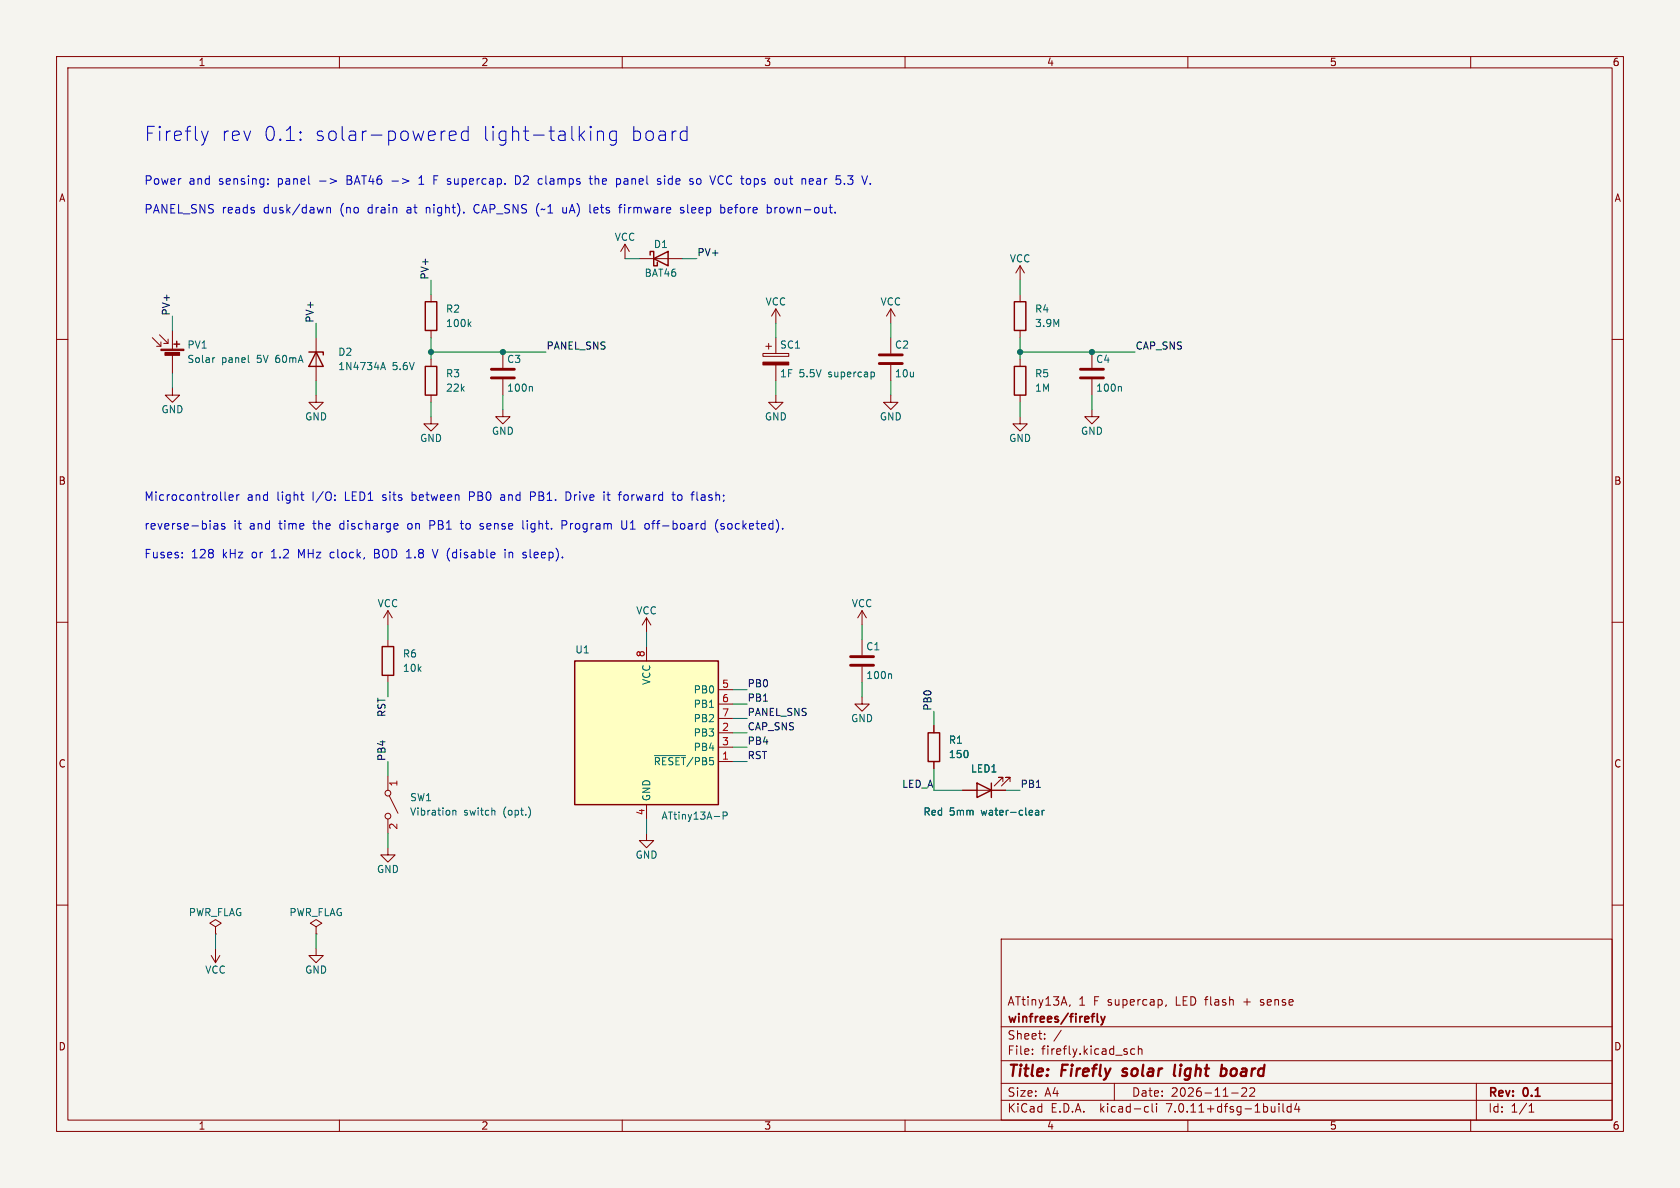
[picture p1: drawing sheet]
(kicad_sch
 (version 20230121)
 (generator eeschema)
 (paper "A4")
 (title_block
  (title "Firefly solar light board")
  (date "2026-11-22")
  (rev "0.1")
  (company "winfrees/firefly")
  (comment 1 "ATtiny13A, 1 F supercap, LED flash + sense"))
 (lib_symbols
  (symbol "Device:C"
   (pin_numbers hide)
   (pin_names
    (offset 0.254)) (in_bom yes) (on_board yes)
   (property "Reference" "C" (at 0.635 2.54 0) (effects (font (size 1.27 1.27)) (justify left)))
   (property "Value" "C" (at 0.635 -2.54 0) (effects (font (size 1.27 1.27)) (justify left)))
   (property "Footprint" "" (at 0.9652 -3.81 0) (effects (font (size 1.27 1.27)) hide))
   (property "Datasheet" "~" (at 0 0 0) (effects (font (size 1.27 1.27)) hide))
   (symbol "C_0_1"
    (polyline (pts (xy -2.032 -0.762) (xy 2.032 -0.762)) (stroke (width 0.508) (type default)) (fill (type none)))
    (polyline (pts (xy -2.032 0.762) (xy 2.032 0.762)) (stroke (width 0.508) (type default)) (fill (type none))))
   (symbol "C_1_1"
    (pin passive line (at 0 3.81 270) (length 2.794) (name "~" (effects (font (size 1.27 1.27)))) (number "1" (effects (font (size 1.27 1.27)))))
    (pin passive line (at 0 -3.81 90) (length 2.794) (name "~" (effects (font (size 1.27 1.27)))) (number "2" (effects (font (size 1.27 1.27)))))))
  (symbol "Device:C_Polarized"
   (pin_numbers hide)
   (pin_names
    (offset 0.254)) (in_bom yes) (on_board yes)
   (property "Reference" "C" (at 0.635 2.54 0) (effects (font (size 1.27 1.27)) (justify left)))
   (property "Value" "C_Polarized" (at 0.635 -2.54 0) (effects (font (size 1.27 1.27)) (justify left)))
   (property "Footprint" "" (at 0.9652 -3.81 0) (effects (font (size 1.27 1.27)) hide))
   (property "Datasheet" "~" (at 0 0 0) (effects (font (size 1.27 1.27)) hide))
   (symbol "C_Polarized_0_1"
    (rectangle (start -2.286 0.508) (end 2.286 1.016) (stroke (width 0) (type default)) (fill (type none)))
    (polyline (pts (xy -1.778 2.286) (xy -0.762 2.286)) (stroke (width 0) (type default)) (fill (type none)))
    (polyline (pts (xy -1.27 2.794) (xy -1.27 1.778)) (stroke (width 0) (type default)) (fill (type none)))
    (rectangle (start 2.286 -0.508) (end -2.286 -1.016) (stroke (width 0) (type default)) (fill (type outline))))
   (symbol "C_Polarized_1_1"
    (pin passive line (at 0 3.81 270) (length 2.794) (name "~" (effects (font (size 1.27 1.27)))) (number "1" (effects (font (size 1.27 1.27)))))
    (pin passive line (at 0 -3.81 90) (length 2.794) (name "~" (effects (font (size 1.27 1.27)))) (number "2" (effects (font (size 1.27 1.27)))))))
  (symbol "Device:D_Schottky"
   (pin_numbers hide)
   (pin_names
    (offset 1.016) hide) (in_bom yes) (on_board yes)
   (property "Reference" "D" (at 0 2.54 0) (effects (font (size 1.27 1.27))))
   (property "Value" "D_Schottky" (at 0 -2.54 0) (effects (font (size 1.27 1.27))))
   (property "Footprint" "" (at 0 0 0) (effects (font (size 1.27 1.27)) hide))
   (property "Datasheet" "~" (at 0 0 0) (effects (font (size 1.27 1.27)) hide))
   (symbol "D_Schottky_0_1"
    (polyline (pts (xy 1.27 0) (xy -1.27 0)) (stroke (width 0) (type default)) (fill (type none)))
    (polyline (pts (xy 1.27 1.27) (xy 1.27 -1.27) (xy -1.27 0) (xy 1.27 1.27)) (stroke (width 0.254) (type default)) (fill (type none)))
    (polyline (pts (xy -1.905 0.635) (xy -1.905 1.27) (xy -1.27 1.27) (xy -1.27 -1.27) (xy -0.635 -1.27) (xy -0.635 -0.635)) (stroke (width 0.254) (type default)) (fill (type none))))
   (symbol "D_Schottky_1_1"
    (pin passive line (at -3.81 0 0) (length 2.54) (name "K" (effects (font (size 1.27 1.27)))) (number "1" (effects (font (size 1.27 1.27)))))
    (pin passive line (at 3.81 0 180) (length 2.54) (name "A" (effects (font (size 1.27 1.27)))) (number "2" (effects (font (size 1.27 1.27)))))))
  (symbol "Device:D_Zener"
   (pin_numbers hide)
   (pin_names
    (offset 1.016) hide) (in_bom yes) (on_board yes)
   (property "Reference" "D" (at 0 2.54 0) (effects (font (size 1.27 1.27))))
   (property "Value" "D_Zener" (at 0 -2.54 0) (effects (font (size 1.27 1.27))))
   (property "Footprint" "" (at 0 0 0) (effects (font (size 1.27 1.27)) hide))
   (property "Datasheet" "~" (at 0 0 0) (effects (font (size 1.27 1.27)) hide))
   (symbol "D_Zener_0_1"
    (polyline (pts (xy 1.27 0) (xy -1.27 0)) (stroke (width 0) (type default)) (fill (type none)))
    (polyline (pts (xy -1.27 -1.27) (xy -1.27 1.27) (xy -0.762 1.27)) (stroke (width 0.254) (type default)) (fill (type none)))
    (polyline (pts (xy 1.27 -1.27) (xy 1.27 1.27) (xy -1.27 0) (xy 1.27 -1.27)) (stroke (width 0.254) (type default)) (fill (type none))))
   (symbol "D_Zener_1_1"
    (pin passive line (at -3.81 0 0) (length 2.54) (name "K" (effects (font (size 1.27 1.27)))) (number "1" (effects (font (size 1.27 1.27)))))
    (pin passive line (at 3.81 0 180) (length 2.54) (name "A" (effects (font (size 1.27 1.27)))) (number "2" (effects (font (size 1.27 1.27)))))))
  (symbol "Device:LED"
   (pin_numbers hide)
   (pin_names
    (offset 1.016) hide) (in_bom yes) (on_board yes)
   (property "Reference" "D" (at 0 2.54 0) (effects (font (size 1.27 1.27))))
   (property "Value" "LED" (at 0 -2.54 0) (effects (font (size 1.27 1.27))))
   (property "Footprint" "" (at 0 0 0) (effects (font (size 1.27 1.27)) hide))
   (property "Datasheet" "~" (at 0 0 0) (effects (font (size 1.27 1.27)) hide))
   (symbol "LED_0_1"
    (polyline (pts (xy -1.27 -1.27) (xy -1.27 1.27)) (stroke (width 0.254) (type default)) (fill (type none)))
    (polyline (pts (xy -1.27 0) (xy 1.27 0)) (stroke (width 0) (type default)) (fill (type none)))
    (polyline (pts (xy 1.27 -1.27) (xy 1.27 1.27) (xy -1.27 0) (xy 1.27 -1.27)) (stroke (width 0.254) (type default)) (fill (type none)))
    (polyline (pts (xy -3.048 -0.762) (xy -4.572 -2.286) (xy -3.81 -2.286) (xy -4.572 -2.286) (xy -4.572 -1.524)) (stroke (width 0) (type default)) (fill (type none)))
    (polyline (pts (xy -1.778 -0.762) (xy -3.302 -2.286) (xy -2.54 -2.286) (xy -3.302 -2.286) (xy -3.302 -1.524)) (stroke (width 0) (type default)) (fill (type none))))
   (symbol "LED_1_1"
    (pin passive line (at -3.81 0 0) (length 2.54) (name "K" (effects (font (size 1.27 1.27)))) (number "1" (effects (font (size 1.27 1.27)))))
    (pin passive line (at 3.81 0 180) (length 2.54) (name "A" (effects (font (size 1.27 1.27)))) (number "2" (effects (font (size 1.27 1.27)))))))
  (symbol "Device:R"
   (pin_numbers hide)
   (pin_names
    (offset 0)) (in_bom yes) (on_board yes)
   (property "Reference" "R" (at 2.032 0 90) (effects (font (size 1.27 1.27))))
   (property "Value" "R" (at 0 0 90) (effects (font (size 1.27 1.27))))
   (property "Footprint" "" (at -1.778 0 90) (effects (font (size 1.27 1.27)) hide))
   (property "Datasheet" "~" (at 0 0 0) (effects (font (size 1.27 1.27)) hide))
   (symbol "R_0_1"
    (rectangle (start -1.016 -2.54) (end 1.016 2.54) (stroke (width 0.254) (type default)) (fill (type none))))
   (symbol "R_1_1"
    (pin passive line (at 0 3.81 270) (length 1.27) (name "~" (effects (font (size 1.27 1.27)))) (number "1" (effects (font (size 1.27 1.27)))))
    (pin passive line (at 0 -3.81 90) (length 1.27) (name "~" (effects (font (size 1.27 1.27)))) (number "2" (effects (font (size 1.27 1.27)))))))
  (symbol "Device:Solar_Cell"
   (pin_numbers hide)
   (pin_names
    (offset 0) hide) (in_bom yes) (on_board yes)
   (property "Reference" "SC" (at 2.54 2.54 0) (effects (font (size 1.27 1.27)) (justify left)))
   (property "Value" "Solar_Cell" (at 2.54 0 0) (effects (font (size 1.27 1.27)) (justify left)))
   (property "Footprint" "" (at 0 1.524 90) (effects (font (size 1.27 1.27)) hide))
   (property "Datasheet" "~" (at 0 1.524 90) (effects (font (size 1.27 1.27)) hide))
   (symbol "Solar_Cell_0_1"
    (rectangle (start -2.032 1.778) (end 2.032 1.524) (stroke (width 0) (type default)) (fill (type outline)))
    (rectangle (start -1.3208 1.1938) (end 1.27 0.6858) (stroke (width 0) (type default)) (fill (type outline)))
    (polyline (pts (xy -2.032 2.286) (xy -3.556 3.81)) (stroke (width 0) (type default)) (fill (type none)))
    (polyline (pts (xy -0.762 2.794) (xy -2.286 4.318)) (stroke (width 0) (type default)) (fill (type none)))
    (polyline (pts (xy 0 0.762) (xy 0 0)) (stroke (width 0) (type default)) (fill (type none)))
    (polyline (pts (xy 0 1.778) (xy 0 2.54)) (stroke (width 0) (type default)) (fill (type none)))
    (polyline (pts (xy 0.254 2.667) (xy 1.27 2.667)) (stroke (width 0.254) (type default)) (fill (type none)))
    (polyline (pts (xy 0.762 3.175) (xy 0.762 2.159)) (stroke (width 0.254) (type default)) (fill (type none)))
    (polyline (pts (xy -2.032 3.048) (xy -2.032 2.286) (xy -2.794 2.286)) (stroke (width 0) (type default)) (fill (type none)))
    (polyline (pts (xy -0.762 3.556) (xy -0.762 2.794) (xy -1.524 2.794)) (stroke (width 0) (type default)) (fill (type none))))
   (symbol "Solar_Cell_1_1"
    (pin passive line (at 0 5.08 270) (length 2.54) (name "+" (effects (font (size 1.27 1.27)))) (number "1" (effects (font (size 1.27 1.27)))))
    (pin passive line (at 0 -2.54 90) (length 2.54) (name "-" (effects (font (size 1.27 1.27)))) (number "2" (effects (font (size 1.27 1.27)))))))
  (symbol "MCU_Microchip_ATtiny:ATtiny13A-P" (in_bom yes) (on_board yes)
   (property "Reference" "U" (at -12.7 13.97 0) (effects (font (size 1.27 1.27)) (justify left bottom)))
   (property "Value" "ATtiny13A-P" (at 2.54 -13.97 0) (effects (font (size 1.27 1.27)) (justify left top)))
   (property "Footprint" "Package_DIP:DIP-8_W7.62mm" (at 0 0 0) (effects (font (size 1.27 1.27) italic) hide))
   (property "Datasheet" "http://ww1.microchip.com/downloads/en/DeviceDoc/doc8126.pdf" (at 0 0 0) (effects (font (size 1.27 1.27)) hide))
   (symbol "ATtiny13A-P_0_1"
    (rectangle (start -12.7 -12.7) (end 12.7 12.7) (stroke (width 0.254) (type default)) (fill (type background))))
   (symbol "ATtiny13A-P_1_1"
    (pin bidirectional line (at 15.24 -5.08 180) (length 2.54) (name "~{RESET}/PB5" (effects (font (size 1.27 1.27)))) (number "1" (effects (font (size 1.27 1.27)))))
    (pin bidirectional line (at 15.24 0 180) (length 2.54) (name "PB3" (effects (font (size 1.27 1.27)))) (number "2" (effects (font (size 1.27 1.27)))))
    (pin bidirectional line (at 15.24 -2.54 180) (length 2.54) (name "PB4" (effects (font (size 1.27 1.27)))) (number "3" (effects (font (size 1.27 1.27)))))
    (pin power_in line (at 0 -15.24 90) (length 2.54) (name "GND" (effects (font (size 1.27 1.27)))) (number "4" (effects (font (size 1.27 1.27)))))
    (pin bidirectional line (at 15.24 7.62 180) (length 2.54) (name "PB0" (effects (font (size 1.27 1.27)))) (number "5" (effects (font (size 1.27 1.27)))))
    (pin bidirectional line (at 15.24 5.08 180) (length 2.54) (name "PB1" (effects (font (size 1.27 1.27)))) (number "6" (effects (font (size 1.27 1.27)))))
    (pin bidirectional line (at 15.24 2.54 180) (length 2.54) (name "PB2" (effects (font (size 1.27 1.27)))) (number "7" (effects (font (size 1.27 1.27)))))
    (pin power_in line (at 0 15.24 270) (length 2.54) (name "VCC" (effects (font (size 1.27 1.27)))) (number "8" (effects (font (size 1.27 1.27)))))))
  (symbol "Switch:SW_SPST"
   (pin_names
    (offset 0) hide) (in_bom yes) (on_board yes)
   (property "Reference" "SW" (at 0 3.175 0) (effects (font (size 1.27 1.27))))
   (property "Value" "SW_SPST" (at 0 -2.54 0) (effects (font (size 1.27 1.27))))
   (property "Footprint" "" (at 0 0 0) (effects (font (size 1.27 1.27)) hide))
   (property "Datasheet" "~" (at 0 0 0) (effects (font (size 1.27 1.27)) hide))
   (symbol "SW_SPST_0_0"
    (circle (center -2.032 0) (radius 0.508) (stroke (width 0) (type default)) (fill (type none)))
    (polyline (pts (xy -1.524 0.254) (xy 1.524 1.778)) (stroke (width 0) (type default)) (fill (type none)))
    (circle (center 2.032 0) (radius 0.508) (stroke (width 0) (type default)) (fill (type none))))
   (symbol "SW_SPST_1_1"
    (pin passive line (at -5.08 0 0) (length 2.54) (name "A" (effects (font (size 1.27 1.27)))) (number "1" (effects (font (size 1.27 1.27)))))
    (pin passive line (at 5.08 0 180) (length 2.54) (name "B" (effects (font (size 1.27 1.27)))) (number "2" (effects (font (size 1.27 1.27)))))))
  (symbol "power:GND"
   (power)
   (pin_names
    (offset 0)) (in_bom yes) (on_board yes)
   (property "Reference" "#PWR" (at 0 -6.35 0) (effects (font (size 1.27 1.27)) hide))
   (property "Value" "GND" (at 0 -3.81 0) (effects (font (size 1.27 1.27))))
   (property "Footprint" "" (at 0 0 0) (effects (font (size 1.27 1.27)) hide))
   (property "Datasheet" "" (at 0 0 0) (effects (font (size 1.27 1.27)) hide))
   (symbol "GND_0_1"
    (polyline (pts (xy 0 0) (xy 0 -1.27) (xy 1.27 -1.27) (xy 0 -2.54) (xy -1.27 -1.27) (xy 0 -1.27)) (stroke (width 0) (type default)) (fill (type none))))
   (symbol "GND_1_1"
    (pin power_in line (at 0 0 270) (length 0) hide (name "GND" (effects (font (size 1.27 1.27)))) (number "1" (effects (font (size 1.27 1.27)))))))
  (symbol "power:PWR_FLAG"
   (power)
   (pin_numbers hide)
   (pin_names
    (offset 0) hide) (in_bom yes) (on_board yes)
   (property "Reference" "#FLG" (at 0 1.905 0) (effects (font (size 1.27 1.27)) hide))
   (property "Value" "PWR_FLAG" (at 0 3.81 0) (effects (font (size 1.27 1.27))))
   (property "Footprint" "" (at 0 0 0) (effects (font (size 1.27 1.27)) hide))
   (property "Datasheet" "~" (at 0 0 0) (effects (font (size 1.27 1.27)) hide))
   (symbol "PWR_FLAG_0_0"
    (pin power_out line (at 0 0 90) (length 0) (name "pwr" (effects (font (size 1.27 1.27)))) (number "1" (effects (font (size 1.27 1.27))))))
   (symbol "PWR_FLAG_0_1"
    (polyline (pts (xy 0 0) (xy 0 1.27) (xy -1.016 1.905) (xy 0 2.54) (xy 1.016 1.905) (xy 0 1.27)) (stroke (width 0) (type default)) (fill (type none)))))
  (symbol "power:VCC"
   (power)
   (pin_names
    (offset 0)) (in_bom yes) (on_board yes)
   (property "Reference" "#PWR" (at 0 -3.81 0) (effects (font (size 1.27 1.27)) hide))
   (property "Value" "VCC" (at 0 3.81 0) (effects (font (size 1.27 1.27))))
   (property "Footprint" "" (at 0 0 0) (effects (font (size 1.27 1.27)) hide))
   (property "Datasheet" "" (at 0 0 0) (effects (font (size 1.27 1.27)) hide))
   (symbol "VCC_0_1"
    (polyline (pts (xy -0.762 1.27) (xy 0 2.54)) (stroke (width 0) (type default)) (fill (type none)))
    (polyline (pts (xy 0 0) (xy 0 2.54)) (stroke (width 0) (type default)) (fill (type none)))
    (polyline (pts (xy 0 2.54) (xy 0.762 1.27)) (stroke (width 0) (type default)) (fill (type none))))
   (symbol "VCC_1_1"
    (pin power_in line (at 0 0 90) (length 0) hide (name "VCC" (effects (font (size 1.27 1.27)))) (number "1" (effects (font (size 1.27 1.27))))))))
 (symbol
  (lib_id "Device:Solar_Cell") (at 30.48 63.5 0) (unit 1) (in_bom yes) (on_board yes) (dnp no)
  (property "Reference" "PV1" (at 33.02 60.96 0) (effects (font (size 1.27 1.27)) (justify left)))
  (property "Value" "Solar panel 5V 60mA" (at 33.02 63.5 0) (effects (font (size 1.27 1.27)) (justify left)))
  (property "Footprint" "Connector_PinHeader_2.54mm:PinHeader_1x02_P2.54mm_Vertical" (at 30.48 61.98 0) (effects (font (size 1.27 1.27)) hide))
  (property "Datasheet" "" (at 30.48 61.98 0) (effects (font (size 1.27 1.27)) hide)) (pin "1") (pin "2"))
 (wire (pts (xy 30.48 58.42) (xy 30.48 55.88)) (stroke (width 0) (type default)))
 (label "PV+" (at 30.48 55.88 90) (fields_autoplaced) (effects (font (size 1.27 1.27)) (justify left bottom)))
 (wire (pts (xy 30.48 66.04) (xy 30.48 68.58)) (stroke (width 0) (type default)))
 (symbol
  (lib_id "power:GND") (at 30.48 68.58 0) (unit 1) (in_bom no) (on_board no) (dnp no)
  (property "Reference" "#PWR01" (at 30.48 74.93 0) (effects (font (size 1.27 1.27)) hide))
  (property "Value" "GND" (at 30.48 72.39 0) (effects (font (size 1.27 1.27))))
  (property "Footprint" "" (at 30.48 68.58 0) (effects (font (size 1.27 1.27)) hide))
  (property "Datasheet" "" (at 30.48 68.58 0) (effects (font (size 1.27 1.27)) hide)) (pin "1"))
 (symbol
  (lib_id "Device:D_Zener") (at 55.88 63.5 270) (unit 1) (in_bom yes) (on_board yes) (dnp no)
  (property "Reference" "D2" (at 59.69 62.23 90) (effects (font (size 1.27 1.27)) (justify left)))
  (property "Value" "1N4734A 5.6V" (at 59.69 64.77 90) (effects (font (size 1.27 1.27)) (justify left)))
  (property "Footprint" "Diode_THT:D_DO-41_SOD81_P10.16mm_Horizontal" (at 55.88 63.5 90) (effects (font (size 1.27 1.27)) hide))
  (property "Datasheet" "" (at 55.88 63.5 90) (effects (font (size 1.27 1.27)) hide)) (pin "1") (pin "2"))
 (wire (pts (xy 55.88 59.69) (xy 55.88 57.15)) (stroke (width 0) (type default)))
 (label "PV+" (at 55.88 57.15 90) (fields_autoplaced) (effects (font (size 1.27 1.27)) (justify left bottom)))
 (wire (pts (xy 55.88 67.31) (xy 55.88 69.85)) (stroke (width 0) (type default)))
 (symbol
  (lib_id "power:GND") (at 55.88 69.85 0) (unit 1) (in_bom no) (on_board no) (dnp no)
  (property "Reference" "#PWR02" (at 55.88 76.2 0) (effects (font (size 1.27 1.27)) hide))
  (property "Value" "GND" (at 55.88 73.66 0) (effects (font (size 1.27 1.27))))
  (property "Footprint" "" (at 55.88 69.85 0) (effects (font (size 1.27 1.27)) hide))
  (property "Datasheet" "" (at 55.88 69.85 0) (effects (font (size 1.27 1.27)) hide)) (pin "1"))
 (symbol
  (lib_id "Device:R") (at 76.2 55.88 0) (unit 1) (in_bom yes) (on_board yes) (dnp no)
  (property "Reference" "R2" (at 78.74 54.61 0) (effects (font (size 1.27 1.27)) (justify left)))
  (property "Value" "100k" (at 78.74 57.15 0) (effects (font (size 1.27 1.27)) (justify left)))
  (property "Footprint" "Resistor_THT:R_Axial_DIN0207_L6.3mm_D2.5mm_P7.62mm_Horizontal" (at 74.42 55.88 0) (effects (font (size 1.27 1.27)) hide))
  (property "Datasheet" "" (at 76.2 55.88 0) (effects (font (size 1.27 1.27)) hide)) (pin "1") (pin "2"))
 (wire (pts (xy 76.2 52.07) (xy 76.2 49.53)) (stroke (width 0) (type default)))
 (label "PV+" (at 76.2 49.53 90) (fields_autoplaced) (effects (font (size 1.27 1.27)) (justify left bottom)))
 (symbol
  (lib_id "Device:R") (at 76.2 67.31 0) (unit 1) (in_bom yes) (on_board yes) (dnp no)
  (property "Reference" "R3" (at 78.74 66.04 0) (effects (font (size 1.27 1.27)) (justify left)))
  (property "Value" "22k" (at 78.74 68.58 0) (effects (font (size 1.27 1.27)) (justify left)))
  (property "Footprint" "Resistor_THT:R_Axial_DIN0207_L6.3mm_D2.5mm_P7.62mm_Horizontal" (at 74.42 67.31 0) (effects (font (size 1.27 1.27)) hide))
  (property "Datasheet" "" (at 76.2 67.31 0) (effects (font (size 1.27 1.27)) hide)) (pin "1") (pin "2"))
 (wire (pts (xy 76.2 71.12) (xy 76.2 73.66)) (stroke (width 0) (type default)))
 (symbol
  (lib_id "power:GND") (at 76.2 73.66 0) (unit 1) (in_bom no) (on_board no) (dnp no)
  (property "Reference" "#PWR03" (at 76.2 80.01 0) (effects (font (size 1.27 1.27)) hide))
  (property "Value" "GND" (at 76.2 77.47 0) (effects (font (size 1.27 1.27))))
  (property "Footprint" "" (at 76.2 73.66 0) (effects (font (size 1.27 1.27)) hide))
  (property "Datasheet" "" (at 76.2 73.66 0) (effects (font (size 1.27 1.27)) hide)) (pin "1"))
 (symbol
  (lib_id "Device:C") (at 88.9 66.04 0) (unit 1) (in_bom yes) (on_board yes) (dnp no)
  (property "Reference" "C3" (at 89.54 63.5 0) (effects (font (size 1.27 1.27)) (justify left)))
  (property "Value" "100n" (at 89.54 68.58 0) (effects (font (size 1.27 1.27)) (justify left)))
  (property "Footprint" "Capacitor_THT:C_Disc_D3.0mm_W2.0mm_P2.50mm" (at 89.87 69.85 0) (effects (font (size 1.27 1.27)) hide))
  (property "Datasheet" "" (at 88.9 66.04 0) (effects (font (size 1.27 1.27)) hide)) (pin "1") (pin "2"))
 (wire (pts (xy 88.9 69.85) (xy 88.9 72.39)) (stroke (width 0) (type default)))
 (symbol
  (lib_id "power:GND") (at 88.9 72.39 0) (unit 1) (in_bom no) (on_board no) (dnp no)
  (property "Reference" "#PWR04" (at 88.9 78.74 0) (effects (font (size 1.27 1.27)) hide))
  (property "Value" "GND" (at 88.9 76.2 0) (effects (font (size 1.27 1.27))))
  (property "Footprint" "" (at 88.9 72.39 0) (effects (font (size 1.27 1.27)) hide))
  (property "Datasheet" "" (at 88.9 72.39 0) (effects (font (size 1.27 1.27)) hide)) (pin "1"))
 (symbol
  (lib_id "Device:D_Schottky") (at 116.84 45.72 0) (unit 1) (in_bom yes) (on_board yes) (dnp no)
  (property "Reference" "D1" (at 116.84 43.18 0) (effects (font (size 1.27 1.27))))
  (property "Value" "BAT46" (at 116.84 48.26 0) (effects (font (size 1.27 1.27))))
  (property "Footprint" "Diode_THT:D_DO-35_SOD27_P7.62mm_Horizontal" (at 116.84 45.72 0) (effects (font (size 1.27 1.27)) hide))
  (property "Datasheet" "" (at 116.84 45.72 0) (effects (font (size 1.27 1.27)) hide)) (pin "1") (pin "2"))
 (wire (pts (xy 113.03 45.72) (xy 110.49 45.72)) (stroke (width 0) (type default)))
 (symbol
  (lib_id "power:VCC") (at 110.49 45.72 0) (unit 1) (in_bom no) (on_board no) (dnp no)
  (property "Reference" "#PWR05" (at 110.49 49.53 0) (effects (font (size 1.27 1.27)) hide))
  (property "Value" "VCC" (at 110.49 41.91 0) (effects (font (size 1.27 1.27))))
  (property "Footprint" "" (at 110.49 45.72 0) (effects (font (size 1.27 1.27)) hide))
  (property "Datasheet" "" (at 110.49 45.72 0) (effects (font (size 1.27 1.27)) hide)) (pin "1"))
 (wire (pts (xy 120.65 45.72) (xy 123.19 45.72)) (stroke (width 0) (type default)))
 (label "PV+" (at 123.19 45.72 0) (fields_autoplaced) (effects (font (size 1.27 1.27)) (justify left bottom)))
 (symbol
  (lib_id "Device:C_Polarized") (at 137.16 63.5 0) (unit 1) (in_bom yes) (on_board yes) (dnp no)
  (property "Reference" "SC1" (at 137.79 60.96 0) (effects (font (size 1.27 1.27)) (justify left)))
  (property "Value" "1F 5.5V supercap" (at 137.79 66.04 0) (effects (font (size 1.27 1.27)) (justify left)))
  (property "Footprint" "firefly:SuperCap_Coin_Vertical_D19.2mm_W4.8mm_P5.00mm" (at 138.13 67.31 0) (effects (font (size 1.27 1.27)) hide))
  (property "Datasheet" "" (at 137.16 63.5 0) (effects (font (size 1.27 1.27)) hide)) (pin "1") (pin "2"))
 (wire (pts (xy 137.16 59.69) (xy 137.16 57.15)) (stroke (width 0) (type default)))
 (symbol
  (lib_id "power:VCC") (at 137.16 57.15 0) (unit 1) (in_bom no) (on_board no) (dnp no)
  (property "Reference" "#PWR06" (at 137.16 60.96 0) (effects (font (size 1.27 1.27)) hide))
  (property "Value" "VCC" (at 137.16 53.34 0) (effects (font (size 1.27 1.27))))
  (property "Footprint" "" (at 137.16 57.15 0) (effects (font (size 1.27 1.27)) hide))
  (property "Datasheet" "" (at 137.16 57.15 0) (effects (font (size 1.27 1.27)) hide)) (pin "1"))
 (wire (pts (xy 137.16 67.31) (xy 137.16 69.85)) (stroke (width 0) (type default)))
 (symbol
  (lib_id "power:GND") (at 137.16 69.85 0) (unit 1) (in_bom no) (on_board no) (dnp no)
  (property "Reference" "#PWR07" (at 137.16 76.2 0) (effects (font (size 1.27 1.27)) hide))
  (property "Value" "GND" (at 137.16 73.66 0) (effects (font (size 1.27 1.27))))
  (property "Footprint" "" (at 137.16 69.85 0) (effects (font (size 1.27 1.27)) hide))
  (property "Datasheet" "" (at 137.16 69.85 0) (effects (font (size 1.27 1.27)) hide)) (pin "1"))
 (symbol
  (lib_id "Device:C") (at 157.48 63.5 0) (unit 1) (in_bom yes) (on_board yes) (dnp no)
  (property "Reference" "C2" (at 158.11 60.96 0) (effects (font (size 1.27 1.27)) (justify left)))
  (property "Value" "10u" (at 158.11 66.04 0) (effects (font (size 1.27 1.27)) (justify left)))
  (property "Footprint" "Capacitor_THT:C_Disc_D5.0mm_W2.5mm_P5.00mm" (at 158.45 67.31 0) (effects (font (size 1.27 1.27)) hide))
  (property "Datasheet" "" (at 157.48 63.5 0) (effects (font (size 1.27 1.27)) hide)) (pin "1") (pin "2"))
 (wire (pts (xy 157.48 59.69) (xy 157.48 57.15)) (stroke (width 0) (type default)))
 (symbol
  (lib_id "power:VCC") (at 157.48 57.15 0) (unit 1) (in_bom no) (on_board no) (dnp no)
  (property "Reference" "#PWR08" (at 157.48 60.96 0) (effects (font (size 1.27 1.27)) hide))
  (property "Value" "VCC" (at 157.48 53.34 0) (effects (font (size 1.27 1.27))))
  (property "Footprint" "" (at 157.48 57.15 0) (effects (font (size 1.27 1.27)) hide))
  (property "Datasheet" "" (at 157.48 57.15 0) (effects (font (size 1.27 1.27)) hide)) (pin "1"))
 (wire (pts (xy 157.48 67.31) (xy 157.48 69.85)) (stroke (width 0) (type default)))
 (symbol
  (lib_id "power:GND") (at 157.48 69.85 0) (unit 1) (in_bom no) (on_board no) (dnp no)
  (property "Reference" "#PWR09" (at 157.48 76.2 0) (effects (font (size 1.27 1.27)) hide))
  (property "Value" "GND" (at 157.48 73.66 0) (effects (font (size 1.27 1.27))))
  (property "Footprint" "" (at 157.48 69.85 0) (effects (font (size 1.27 1.27)) hide))
  (property "Datasheet" "" (at 157.48 69.85 0) (effects (font (size 1.27 1.27)) hide)) (pin "1"))
 (symbol
  (lib_id "Device:R") (at 180.34 55.88 0) (unit 1) (in_bom yes) (on_board yes) (dnp no)
  (property "Reference" "R4" (at 182.88 54.61 0) (effects (font (size 1.27 1.27)) (justify left)))
  (property "Value" "3.9M" (at 182.88 57.15 0) (effects (font (size 1.27 1.27)) (justify left)))
  (property "Footprint" "Resistor_THT:R_Axial_DIN0207_L6.3mm_D2.5mm_P7.62mm_Horizontal" (at 178.56 55.88 0) (effects (font (size 1.27 1.27)) hide))
  (property "Datasheet" "" (at 180.34 55.88 0) (effects (font (size 1.27 1.27)) hide)) (pin "1") (pin "2"))
 (wire (pts (xy 180.34 52.07) (xy 180.34 49.53)) (stroke (width 0) (type default)))
 (symbol
  (lib_id "power:VCC") (at 180.34 49.53 0) (unit 1) (in_bom no) (on_board no) (dnp no)
  (property "Reference" "#PWR10" (at 180.34 53.34 0) (effects (font (size 1.27 1.27)) hide))
  (property "Value" "VCC" (at 180.34 45.72 0) (effects (font (size 1.27 1.27))))
  (property "Footprint" "" (at 180.34 49.53 0) (effects (font (size 1.27 1.27)) hide))
  (property "Datasheet" "" (at 180.34 49.53 0) (effects (font (size 1.27 1.27)) hide)) (pin "1"))
 (symbol
  (lib_id "Device:R") (at 180.34 67.31 0) (unit 1) (in_bom yes) (on_board yes) (dnp no)
  (property "Reference" "R5" (at 182.88 66.04 0) (effects (font (size 1.27 1.27)) (justify left)))
  (property "Value" "1M" (at 182.88 68.58 0) (effects (font (size 1.27 1.27)) (justify left)))
  (property "Footprint" "Resistor_THT:R_Axial_DIN0207_L6.3mm_D2.5mm_P7.62mm_Horizontal" (at 178.56 67.31 0) (effects (font (size 1.27 1.27)) hide))
  (property "Datasheet" "" (at 180.34 67.31 0) (effects (font (size 1.27 1.27)) hide)) (pin "1") (pin "2"))
 (wire (pts (xy 180.34 71.12) (xy 180.34 73.66)) (stroke (width 0) (type default)))
 (symbol
  (lib_id "power:GND") (at 180.34 73.66 0) (unit 1) (in_bom no) (on_board no) (dnp no)
  (property "Reference" "#PWR11" (at 180.34 80.01 0) (effects (font (size 1.27 1.27)) hide))
  (property "Value" "GND" (at 180.34 77.47 0) (effects (font (size 1.27 1.27))))
  (property "Footprint" "" (at 180.34 73.66 0) (effects (font (size 1.27 1.27)) hide))
  (property "Datasheet" "" (at 180.34 73.66 0) (effects (font (size 1.27 1.27)) hide)) (pin "1"))
 (symbol
  (lib_id "Device:C") (at 193.04 66.04 0) (unit 1) (in_bom yes) (on_board yes) (dnp no)
  (property "Reference" "C4" (at 193.67 63.5 0) (effects (font (size 1.27 1.27)) (justify left)))
  (property "Value" "100n" (at 193.67 68.58 0) (effects (font (size 1.27 1.27)) (justify left)))
  (property "Footprint" "Capacitor_THT:C_Disc_D3.0mm_W2.0mm_P2.50mm" (at 194.01 69.85 0) (effects (font (size 1.27 1.27)) hide))
  (property "Datasheet" "" (at 193.04 66.04 0) (effects (font (size 1.27 1.27)) hide)) (pin "1") (pin "2"))
 (wire (pts (xy 193.04 69.85) (xy 193.04 72.39)) (stroke (width 0) (type default)))
 (symbol
  (lib_id "power:GND") (at 193.04 72.39 0) (unit 1) (in_bom no) (on_board no) (dnp no)
  (property "Reference" "#PWR12" (at 193.04 78.74 0) (effects (font (size 1.27 1.27)) hide))
  (property "Value" "GND" (at 193.04 76.2 0) (effects (font (size 1.27 1.27))))
  (property "Footprint" "" (at 193.04 72.39 0) (effects (font (size 1.27 1.27)) hide))
  (property "Datasheet" "" (at 193.04 72.39 0) (effects (font (size 1.27 1.27)) hide)) (pin "1"))
 (symbol
  (lib_id "MCU_Microchip_ATtiny:ATtiny13A-P") (at 114.3 129.54 0) (unit 1) (in_bom yes) (on_board yes) (dnp no)
  (property "Reference" "U1" (at 101.6 115.57 0) (effects (font (size 1.27 1.27)) (justify left bottom)))
  (property "Value" "ATtiny13A-P" (at 116.84 143.51 0) (effects (font (size 1.27 1.27)) (justify left top)))
  (property "Footprint" "Package_DIP:DIP-8_W7.62mm_Socket" (at 114.3 129.54 0) (effects (font (size 1.27 1.27)) hide))
  (property "Datasheet" "" (at 114.3 129.54 0) (effects (font (size 1.27 1.27)) hide)) (pin "1") (pin "2") (pin "3") (pin "4") (pin "5") (pin "6") (pin "7") (pin "8"))
 (wire (pts (xy 129.54 134.62) (xy 132.08 134.62)) (stroke (width 0) (type default)))
 (label "RST" (at 132.08 134.62 0) (fields_autoplaced) (effects (font (size 1.27 1.27)) (justify left bottom)))
 (wire (pts (xy 129.54 129.54) (xy 132.08 129.54)) (stroke (width 0) (type default)))
 (label "CAP_SNS" (at 132.08 129.54 0) (fields_autoplaced) (effects (font (size 1.27 1.27)) (justify left bottom)))
 (wire (pts (xy 129.54 132.08) (xy 132.08 132.08)) (stroke (width 0) (type default)))
 (label "PB4" (at 132.08 132.08 0) (fields_autoplaced) (effects (font (size 1.27 1.27)) (justify left bottom)))
 (wire (pts (xy 114.3 144.78) (xy 114.3 147.32)) (stroke (width 0) (type default)))
 (symbol
  (lib_id "power:GND") (at 114.3 147.32 0) (unit 1) (in_bom no) (on_board no) (dnp no)
  (property "Reference" "#PWR13" (at 114.3 153.67 0) (effects (font (size 1.27 1.27)) hide))
  (property "Value" "GND" (at 114.3 151.13 0) (effects (font (size 1.27 1.27))))
  (property "Footprint" "" (at 114.3 147.32 0) (effects (font (size 1.27 1.27)) hide))
  (property "Datasheet" "" (at 114.3 147.32 0) (effects (font (size 1.27 1.27)) hide)) (pin "1"))
 (wire (pts (xy 129.54 121.92) (xy 132.08 121.92)) (stroke (width 0) (type default)))
 (label "PB0" (at 132.08 121.92 0) (fields_autoplaced) (effects (font (size 1.27 1.27)) (justify left bottom)))
 (wire (pts (xy 129.54 124.46) (xy 132.08 124.46)) (stroke (width 0) (type default)))
 (label "PB1" (at 132.08 124.46 0) (fields_autoplaced) (effects (font (size 1.27 1.27)) (justify left bottom)))
 (wire (pts (xy 129.54 127) (xy 132.08 127)) (stroke (width 0) (type default)))
 (label "PANEL_SNS" (at 132.08 127 0) (fields_autoplaced) (effects (font (size 1.27 1.27)) (justify left bottom)))
 (wire (pts (xy 114.3 114.3) (xy 114.3 111.76)) (stroke (width 0) (type default)))
 (symbol
  (lib_id "power:VCC") (at 114.3 111.76 0) (unit 1) (in_bom no) (on_board no) (dnp no)
  (property "Reference" "#PWR14" (at 114.3 115.57 0) (effects (font (size 1.27 1.27)) hide))
  (property "Value" "VCC" (at 114.3 107.95 0) (effects (font (size 1.27 1.27))))
  (property "Footprint" "" (at 114.3 111.76 0) (effects (font (size 1.27 1.27)) hide))
  (property "Datasheet" "" (at 114.3 111.76 0) (effects (font (size 1.27 1.27)) hide)) (pin "1"))
 (symbol
  (lib_id "Device:R") (at 68.58 116.84 0) (unit 1) (in_bom yes) (on_board yes) (dnp no)
  (property "Reference" "R6" (at 71.12 115.57 0) (effects (font (size 1.27 1.27)) (justify left)))
  (property "Value" "10k" (at 71.12 118.11 0) (effects (font (size 1.27 1.27)) (justify left)))
  (property "Footprint" "Resistor_THT:R_Axial_DIN0207_L6.3mm_D2.5mm_P7.62mm_Horizontal" (at 66.8 116.84 0) (effects (font (size 1.27 1.27)) hide))
  (property "Datasheet" "" (at 68.58 116.84 0) (effects (font (size 1.27 1.27)) hide)) (pin "1") (pin "2"))
 (wire (pts (xy 68.58 113.03) (xy 68.58 110.49)) (stroke (width 0) (type default)))
 (symbol
  (lib_id "power:VCC") (at 68.58 110.49 0) (unit 1) (in_bom no) (on_board no) (dnp no)
  (property "Reference" "#PWR15" (at 68.58 114.3 0) (effects (font (size 1.27 1.27)) hide))
  (property "Value" "VCC" (at 68.58 106.68 0) (effects (font (size 1.27 1.27))))
  (property "Footprint" "" (at 68.58 110.49 0) (effects (font (size 1.27 1.27)) hide))
  (property "Datasheet" "" (at 68.58 110.49 0) (effects (font (size 1.27 1.27)) hide)) (pin "1"))
 (wire (pts (xy 68.58 120.65) (xy 68.58 123.19)) (stroke (width 0) (type default)))
 (label "RST" (at 68.58 123.19 270) (fields_autoplaced) (effects (font (size 1.27 1.27)) (justify right bottom)))
 (symbol
  (lib_id "Device:C") (at 152.4 116.84 0) (unit 1) (in_bom yes) (on_board yes) (dnp no)
  (property "Reference" "C1" (at 153.03 114.3 0) (effects (font (size 1.27 1.27)) (justify left)))
  (property "Value" "100n" (at 153.03 119.38 0) (effects (font (size 1.27 1.27)) (justify left)))
  (property "Footprint" "Capacitor_THT:C_Disc_D3.0mm_W2.0mm_P2.50mm" (at 153.37 120.65 0) (effects (font (size 1.27 1.27)) hide))
  (property "Datasheet" "" (at 152.4 116.84 0) (effects (font (size 1.27 1.27)) hide)) (pin "1") (pin "2"))
 (wire (pts (xy 152.4 113.03) (xy 152.4 110.49)) (stroke (width 0) (type default)))
 (symbol
  (lib_id "power:VCC") (at 152.4 110.49 0) (unit 1) (in_bom no) (on_board no) (dnp no)
  (property "Reference" "#PWR16" (at 152.4 114.3 0) (effects (font (size 1.27 1.27)) hide))
  (property "Value" "VCC" (at 152.4 106.68 0) (effects (font (size 1.27 1.27))))
  (property "Footprint" "" (at 152.4 110.49 0) (effects (font (size 1.27 1.27)) hide))
  (property "Datasheet" "" (at 152.4 110.49 0) (effects (font (size 1.27 1.27)) hide)) (pin "1"))
 (wire (pts (xy 152.4 120.65) (xy 152.4 123.19)) (stroke (width 0) (type default)))
 (symbol
  (lib_id "power:GND") (at 152.4 123.19 0) (unit 1) (in_bom no) (on_board no) (dnp no)
  (property "Reference" "#PWR17" (at 152.4 129.54 0) (effects (font (size 1.27 1.27)) hide))
  (property "Value" "GND" (at 152.4 127 0) (effects (font (size 1.27 1.27))))
  (property "Footprint" "" (at 152.4 123.19 0) (effects (font (size 1.27 1.27)) hide))
  (property "Datasheet" "" (at 152.4 123.19 0) (effects (font (size 1.27 1.27)) hide)) (pin "1"))
 (symbol
  (lib_id "Device:R") (at 165.1 132.08 0) (unit 1) (in_bom yes) (on_board yes) (dnp no)
  (property "Reference" "R1" (at 167.64 130.81 0) (effects (font (size 1.27 1.27)) (justify left)))
  (property "Value" "150" (at 167.64 133.35 0) (effects (font (size 1.27 1.27)) (justify left)))
  (property "Footprint" "Resistor_THT:R_Axial_DIN0207_L6.3mm_D2.5mm_P7.62mm_Horizontal" (at 163.32 132.08 0) (effects (font (size 1.27 1.27)) hide))
  (property "Datasheet" "" (at 165.1 132.08 0) (effects (font (size 1.27 1.27)) hide)) (pin "1") (pin "2"))
 (wire (pts (xy 165.1 128.27) (xy 165.1 125.73)) (stroke (width 0) (type default)))
 (label "PB0" (at 165.1 125.73 90) (fields_autoplaced) (effects (font (size 1.27 1.27)) (justify left bottom)))
 (symbol
  (lib_id "Device:LED") (at 173.99 139.7 180) (unit 1) (in_bom yes) (on_board yes) (dnp no)
  (property "Reference" "LED1" (at 173.99 135.89 0) (effects (font (size 1.27 1.27))))
  (property "Value" "Red 5mm water-clear" (at 173.99 143.51 0) (effects (font (size 1.27 1.27))))
  (property "Footprint" "LED_THT:LED_D5.0mm" (at 173.99 139.7 0) (effects (font (size 1.27 1.27)) hide))
  (property "Datasheet" "" (at 173.99 139.7 0) (effects (font (size 1.27 1.27)) hide)) (pin "1") (pin "2"))
 (wire (pts (xy 177.8 139.7) (xy 180.34 139.7)) (stroke (width 0) (type default)))
 (label "PB1" (at 180.34 139.7 0) (fields_autoplaced) (effects (font (size 1.27 1.27)) (justify left bottom)))
 (symbol
  (lib_id "Switch:SW_SPST") (at 68.58 142.24 270) (unit 1) (in_bom yes) (on_board yes) (dnp no)
  (property "Reference" "SW1" (at 72.39 140.97 90) (effects (font (size 1.27 1.27)) (justify left)))
  (property "Value" "Vibration switch (opt.)" (at 72.39 143.51 90) (effects (font (size 1.27 1.27)) (justify left)))
  (property "Footprint" "Connector_PinHeader_2.54mm:PinHeader_1x02_P2.54mm_Vertical" (at 68.58 142.24 90) (effects (font (size 1.27 1.27)) hide))
  (property "Datasheet" "" (at 68.58 142.24 90) (effects (font (size 1.27 1.27)) hide)) (pin "1") (pin "2"))
 (wire (pts (xy 68.58 137.16) (xy 68.58 134.62)) (stroke (width 0) (type default)))
 (label "PB4" (at 68.58 134.62 90) (fields_autoplaced) (effects (font (size 1.27 1.27)) (justify left bottom)))
 (wire (pts (xy 68.58 147.32) (xy 68.58 149.86)) (stroke (width 0) (type default)))
 (symbol
  (lib_id "power:GND") (at 68.58 149.86 0) (unit 1) (in_bom no) (on_board no) (dnp no)
  (property "Reference" "#PWR18" (at 68.58 156.21 0) (effects (font (size 1.27 1.27)) hide))
  (property "Value" "GND" (at 68.58 153.67 0) (effects (font (size 1.27 1.27))))
  (property "Footprint" "" (at 68.58 149.86 0) (effects (font (size 1.27 1.27)) hide))
  (property "Datasheet" "" (at 68.58 149.86 0) (effects (font (size 1.27 1.27)) hide)) (pin "1"))
 (symbol
  (lib_id "power:PWR_FLAG") (at 38.1 165.1 0) (unit 1) (in_bom no) (on_board no) (dnp no)
  (property "Reference" "#FLG01" (at 38.1 163.19 0) (effects (font (size 1.27 1.27)) hide))
  (property "Value" "PWR_FLAG" (at 38.1 161.29 0) (effects (font (size 1.27 1.27))))
  (property "Footprint" "" (at 38.1 165.1 0) (effects (font (size 1.27 1.27)) hide))
  (property "Datasheet" "" (at 38.1 165.1 0) (effects (font (size 1.27 1.27)) hide)) (pin "1"))
 (wire (pts (xy 38.1 165.1) (xy 38.1 167.64)) (stroke (width 0) (type default)))
 (symbol
  (lib_id "power:VCC") (at 38.1 167.64 180) (unit 1) (in_bom no) (on_board no) (dnp no)
  (property "Reference" "#PWR19" (at 38.1 163.83 0) (effects (font (size 1.27 1.27)) hide))
  (property "Value" "VCC" (at 38.1 171.45 0) (effects (font (size 1.27 1.27))))
  (property "Footprint" "" (at 38.1 167.64 0) (effects (font (size 1.27 1.27)) hide))
  (property "Datasheet" "" (at 38.1 167.64 0) (effects (font (size 1.27 1.27)) hide)) (pin "1"))
 (symbol
  (lib_id "power:PWR_FLAG") (at 55.88 165.1 0) (unit 1) (in_bom no) (on_board no) (dnp no)
  (property "Reference" "#FLG02" (at 55.88 163.19 0) (effects (font (size 1.27 1.27)) hide))
  (property "Value" "PWR_FLAG" (at 55.88 161.29 0) (effects (font (size 1.27 1.27))))
  (property "Footprint" "" (at 55.88 165.1 0) (effects (font (size 1.27 1.27)) hide))
  (property "Datasheet" "" (at 55.88 165.1 0) (effects (font (size 1.27 1.27)) hide)) (pin "1"))
 (wire (pts (xy 55.88 165.1) (xy 55.88 167.64)) (stroke (width 0) (type default)))
 (symbol
  (lib_id "power:GND") (at 55.88 167.64 0) (unit 1) (in_bom no) (on_board no) (dnp no)
  (property "Reference" "#PWR20" (at 55.88 173.99 0) (effects (font (size 1.27 1.27)) hide))
  (property "Value" "GND" (at 55.88 171.45 0) (effects (font (size 1.27 1.27))))
  (property "Footprint" "" (at 55.88 167.64 0) (effects (font (size 1.27 1.27)) hide))
  (property "Datasheet" "" (at 55.88 167.64 0) (effects (font (size 1.27 1.27)) hide)) (pin "1"))
 (wire (pts (xy 76.2 59.69) (xy 76.2 62.23)) (stroke (width 0) (type default)))
 (wire (pts (xy 76.2 62.23) (xy 76.2 63.5)) (stroke (width 0) (type default)))
 (wire (pts (xy 76.2 62.23) (xy 88.9 62.23)) (stroke (width 0) (type default)))
 (wire (pts (xy 88.9 62.23) (xy 96.52 62.23)) (stroke (width 0) (type default)))
 (wire (pts (xy 180.34 59.69) (xy 180.34 62.23)) (stroke (width 0) (type default)))
 (wire (pts (xy 180.34 62.23) (xy 180.34 63.5)) (stroke (width 0) (type default)))
 (wire (pts (xy 180.34 62.23) (xy 193.04 62.23)) (stroke (width 0) (type default)))
 (wire (pts (xy 193.04 62.23) (xy 200.66 62.23)) (stroke (width 0) (type default)))
 (wire (pts (xy 165.1 135.89) (xy 165.1 139.7)) (stroke (width 0) (type default)))
 (wire (pts (xy 165.1 139.7) (xy 170.18 139.7)) (stroke (width 0) (type default)))
 (label "PANEL_SNS" (at 96.52 62.23 0) (fields_autoplaced) (effects (font (size 1.27 1.27)) (justify left bottom)))
 (label "CAP_SNS" (at 200.66 62.23 0) (fields_autoplaced) (effects (font (size 1.27 1.27)) (justify left bottom)))
 (label "LED_A" (at 165.1 139.7 180) (fields_autoplaced) (effects (font (size 1.27 1.27)) (justify right bottom)))
 (junction (at 76.2 62.23)
  (diameter 0) (color 0 0 0 0))
 (junction (at 88.9 62.23)
  (diameter 0) (color 0 0 0 0))
 (junction (at 180.34 62.23)
  (diameter 0) (color 0 0 0 0))
 (junction (at 193.04 62.23)
  (diameter 0) (color 0 0 0 0))
 (text "Firefly rev 0.1: solar-powered light-talking board" (at 25.4 25.4 0) (effects (font (size 2.5 2.5)) (justify left bottom)))
 (text "Power and sensing: panel -> BAT46 -> 1 F supercap. D2 clamps the panel side so VCC tops out near 5.3 V." (at 25.4 33.02 0) (effects (font (size 1.5 1.5)) (justify left bottom)))
 (text "PANEL_SNS reads dusk/dawn (no drain at night). CAP_SNS (~1 uA) lets firmware sleep before brown-out." (at 25.4 38.1 0) (effects (font (size 1.5 1.5)) (justify left bottom)))
 (text "Microcontroller and light I/O: LED1 sits between PB0 and PB1. Drive it forward to flash;" (at 25.4 88.9 0) (effects (font (size 1.5 1.5)) (justify left bottom)))
 (text "reverse-bias it and time the discharge on PB1 to sense light. Program U1 off-board (socketed)." (at 25.4 93.98 0) (effects (font (size 1.5 1.5)) (justify left bottom)))
 (text "Fuses: 128 kHz or 1.2 MHz clock, BOD 1.8 V (disable in sleep)." (at 25.4 99.06 0) (effects (font (size 1.5 1.5)) (justify left bottom)))
 (sheet_instances (path ""
   (page "1"))))
